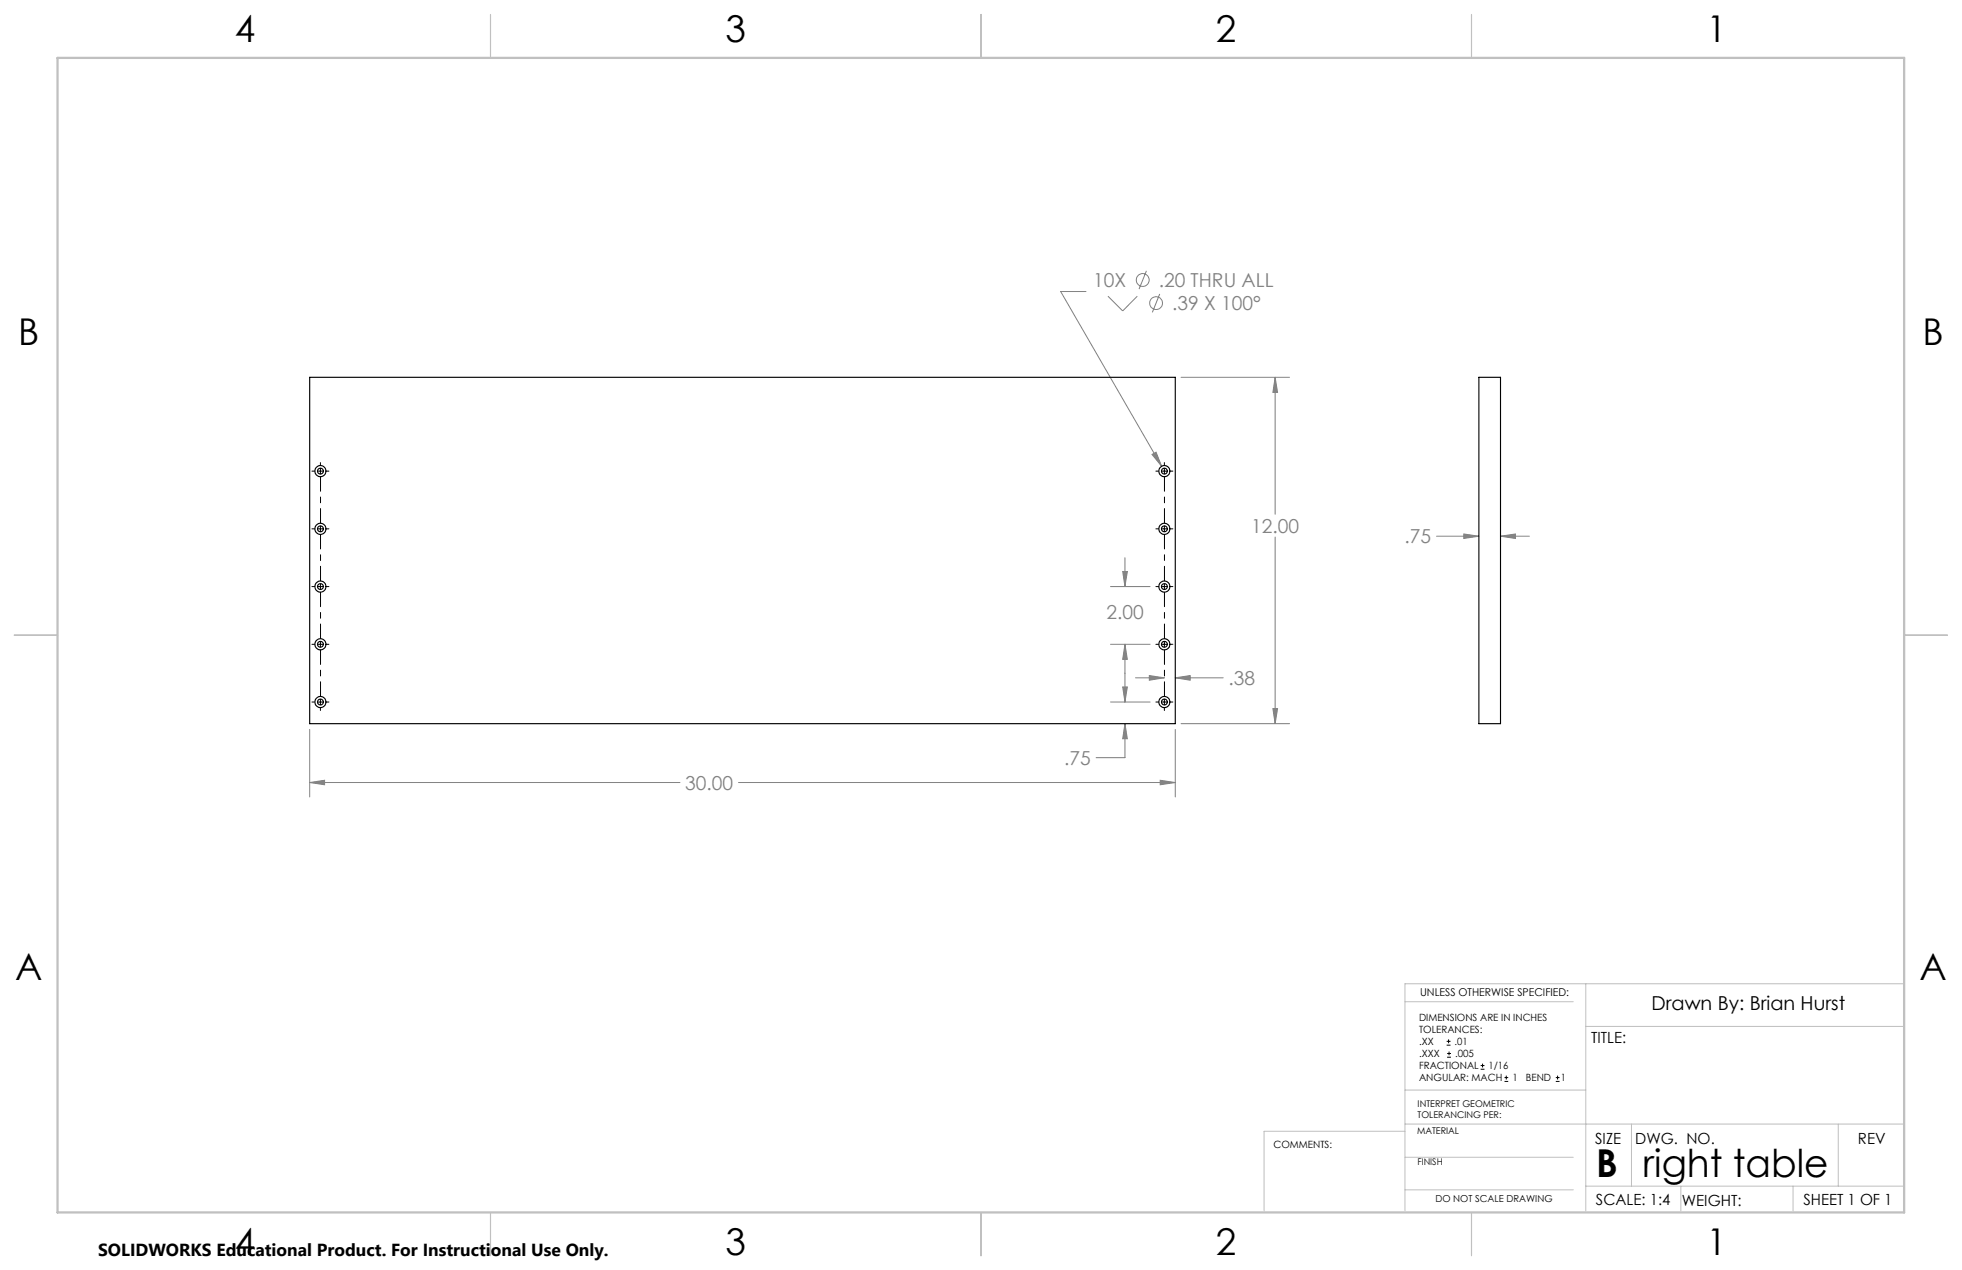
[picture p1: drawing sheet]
<svg xmlns="http://www.w3.org/2000/svg" width="432mm" height="279mm" viewBox="0 0 432 279" stroke-linecap="round" stroke-linejoin="round" font-family="sans-serif">
<g fill="none" stroke="#808080" stroke-width=".22">
<path d="M252.3 59.6l-1.6 4M239 64.1h-5.6l22.3 38.5M243.8 65.2l3.3 3.2 3.2-3.2M255.2 64.7l-1.6 4M253.5 100l.9-.5 1.3 3.1zM259.9 83h23.9M280.6 83l.6 3.3h-1.1zM280.6 83v30.1M280.6 118.1v41.1M316.2 118h9.3M322.2 117.5l3.3 .5-3.3 .5zM330.2 118l3.3-.5v1z"/>
<path d="M330.2 118h6.4M244.4 129h8.7M247.1 125.7h1l-.5 3.3zM247.6 122.7v6.3M244.4 141.7h8.7M244.4 154.4h8.7M247.1 151.1h1l-.5 3.3zM247.6 141.7l.5 3.4h-1zM247.6 159.2l.5 3.3h-1zM247.6 141.7v12.7M247.6 159.2v7.5h-6.4M249.9 149.1h6.4"/>
<path d="M252.9 148.6l3.4 .5-3.4 .5zM258.7 149.1l3.2-.5v1zM258.7 149.1h10.5M259.9 159.2h23.9M280.1 155.9h1.1l-.6 3.3zM68.2 172.2l3.2-.5v.9zM68.2 160.5v14.8M68.2 172.2h81.4M162.5 172.2h96.2M255.3 171.7l3.4 .5-3.4 .4zM258.7 160.5v14.8"/>
<circle cx="251.5" cy="61.6" r="1.41"/>
<circle cx="254.4" cy="66.7" r="1.4"/>
</g>
<g fill="none" stroke="#000" stroke-width=".22">
<path d="M68.7 103.6h.6M68.7 116.3h.6M69.9 103.6h1.3M69.9 116.3h1.3M70.5 101.8v.6M70.5 103v1.3M70.5 115.7v1.3M71.8 103.6h.6M71.8 116.3h.6M254.4 103.6h.6M254.4 116.3h.6M255.6 103.6h1.3"/>
<path d="M255.6 116.3h1.3M256.3 101.8v.6M256.3 103v1.3M256.3 115.7v1.3M257.5 103.6h.6M257.5 116.3h.6M68.7 129h.6M69.9 129h1.3M70.5 128.4v1.3M71.8 129h.6M254.4 129h.6M255.6 129h1.3"/>
<path d="M256.3 128.4v1.3M257.5 129h.6M68.7 141.7h.6M68.7 154.4h.6M69.9 141.7h1.3M69.9 154.4h1.3M70.5 141.1v1.3M70.5 153.8v1.3M70.5 155.7v.6M71.8 141.7h.6M71.8 154.4h.6M254.4 141.7h.6"/>
<path d="M254.4 154.4h.6M255.6 141.7h1.3M255.6 154.4h1.3M256.3 141.1v1.3M256.3 153.8v1.3M256.3 155.7v.6M257.5 141.7h.6M257.5 154.4h.6M318.4 229.9h.8M318.4 229.1h.8M318.5 232.6h.8M318.5 231.8h.8"/>
<path d="M318.8 228.7v.8M318.9 231.4v.8M325.9 235.2h.8M325.9 234.4h.8M326.3 234v.8M331.1 237.9h.8M331.1 237.1h.8M331.5 236.6v.9M342.4 237.9h.8M342.4 237.1h.8M342.8 236.6v.9"/>
</g>
<path d="M70.5 115.1v-10.2M256.3 115.1v-10.2M70.5 127.8v-10.2M256.3 127.8v-10.2M70.5 140.5v-10.2M70.5 153.2v-10.2M256.3 140.5v-10.2M256.3 153.2v-10.2" fill="none" stroke="#000" stroke-width=".22" stroke-dasharray="15.2 1.3 1.3 1.3" stroke-dashoffset="12.1"/>
<g fill="none" stroke="#c0c0c0" stroke-width=".22">
<path d="M349 216.4v50M419.1 216.4h-109.9v50M309.2 220.4h37.1M309.2 239.8h39.8M349 225.8h70.1M309.2 248.9h-31v17.5M309.2 247.3h109.9M309.2 254.6h37.1M359.1 247.3v13.6M404.6 247.3v13.6M309.2 261.8h37.1M349 260.9h70.1"/>
<path d="M369.9 260.9v5.5M394.6 260.9v5.5"/>
</g>
<path d="M108 3.2v9.5M215.9 3.2v9.5M323.8 3.2v9.5M3.1 139.7h9.6M419.1 139.7h9.5M108 266.7v9.6M215.9 266.7v9.6M323.8 266.7v9.6" fill="none" stroke="#c0c0c0" stroke-width=".25"/>
<path d="M12.7 12.7h406.4v254h-406.4z" fill="none" stroke="#c0c0c0" stroke-width=".5"/>
<path d="M68.2 172.2l3.2-.5v.9zM255.3 171.7l3.4 .5-3.4 .4zM247.6 141.7l.5 3.4h-1zM247.1 125.7h1l-.5 3.3zM247.1 151.1h1l-.5 3.3zM247.6 159.2l.5 3.3h-1zM252.9 148.6l3.4 .5-3.4 .5zM258.7 149.1l3.2-.5v1zM280.1 155.9h1.1l-.6 3.3zM280.6 83l.6 3.3h-1.1zM253.5 100l2.2 2.6-1.3-3.1zM322.2 117.5l3.3 .5-3.3 .5zM330.2 118l3.3-.5v1z" fill="#808080"/>
<g fill="none" stroke="#000" stroke-width=".25">
<path d="M68.2 83h190.5v76.2h-190.5zM325.5 83h4.7v76.2h-4.7z"/>
<circle cx="70.5" cy="116.3" r=".64"/>
<circle cx="70.5" cy="103.6" r=".64"/>
<circle cx="70.5" cy="103.6" r="1.23"/>
<circle cx="70.5" cy="116.3" r="1.23"/>
<circle cx="256.2" cy="103.6" r=".64"/>
<circle cx="256.2" cy="116.3" r=".64"/>
<circle cx="256.3" cy="103.6" r="1.23"/>
<circle cx="256.3" cy="116.3" r="1.23"/>
<circle cx="70.5" cy="129" r=".64"/>
<circle cx="70.5" cy="129" r="1.23"/>
<circle cx="256.2" cy="129" r=".64"/>
<circle cx="256.3" cy="129" r="1.23"/>
<circle cx="70.5" cy="141.7" r=".64"/>
<circle cx="70.5" cy="154.4" r=".64"/>
<circle cx="70.5" cy="141.7" r="1.23"/>
<circle cx="70.5" cy="154.4" r="1.23"/>
<circle cx="256.2" cy="141.7" r=".64"/>
<circle cx="256.2" cy="154.4" r=".64"/>
<circle cx="256.3" cy="141.7" r="1.23"/>
<circle cx="256.3" cy="154.4" r="1.23"/>
</g>
<g font-size="8.5">
<text x="351.3" y="259">B</text>
<text x="361.6" y="258.9">right table</text>
</g>
<g font-size="8.1">
<text x="51.7" y="9.3">4</text>
<text x="159.7" y="9.3">3</text>
<text x="267.6" y="9.3">2</text>
<text x="375.6" y="9.3">1</text>
<text x="4" y="76">B</text>
<text x="423.1" y="76">B</text>
<text x="3.3" y="215.7">A</text>
<text x="422.4" y="215.7">A</text>
<text x="51.7" y="276">4</text>
<text x="159.7" y="276">3</text>
<text x="267.6" y="276">2</text>
<text x="375.6" y="276">1</text>
</g>
<g font-size="4.2" fill="#808080">
<text x="240.6" y="63.1">10X</text>
<text x="255" y="63.1">.20 THRU ALL</text>
<text x="258" y="68.2">.39 X 100°</text>
<text x="275.4" y="117.2">12.00</text>
<text x="309.1" y="119.6">.75</text>
<text x="243.5" y="136.2">2.00</text>
<text x="270.4" y="150.7">.38</text>
<text x="150.8" y="173.7">30.00</text>
<text x="234.2" y="168.3">.75</text>
</g>
<text font-size="4.2" x="363.4" y="222.3">Drawn By: Brian Hurst</text>
<text font-size="3.8" x="21.6" y="276.3">SOLIDWORKS Educational Product. For Instructional Use Only.</text>
<g font-size="3.4">
<text x="350.2" y="229.5">TITLE:</text>
<text x="351.1" y="251.6">SIZE</text>
<text x="359.9" y="251.6">DWG. NO.</text>
<text x="408.9" y="251.7">REV</text>
<text x="351.2" y="265.2">SCALE: 1:4</text>
<text x="370.1" y="265.3">WEIGHT:</text>
<text x="396.9" y="265.2">SHEET 1 OF 1</text>
</g>
<text font-size="2.4" x="312.5" y="219">UNLESS OTHERWISE SPECIFIED:</text>
<g font-size="2.2">
<text x="312.3" y="224.6">DIMENSIONS ARE IN INCHES</text>
<text x="312.3" y="227.3">TOLERANCES:</text>
<text x="312.3" y="229.9">.XX</text>
<text x="312.3" y="232.6">.XXX</text>
<text x="320.1" y="229.9">.01</text>
<text x="320.2" y="232.6">.005</text>
<text x="312.3" y="235.2">FRACTIONAL</text>
<text x="312.3" y="237.9">ANGULAR: MACH</text>
<text x="327.6" y="235.2">1/16</text>
<text x="332.8" y="237.9">1</text>
<text x="335.8" y="237.9">BEND</text>
<text x="343.5" y="237.9">1</text>
<text x="280.3" y="252.6">COMMENTS:</text>
</g>
<text font-size="2.1" x="315.9" y="264.5">DO NOT SCALE DRAWING</text>
<g font-size="2">
<text x="312" y="243.5">INTERPRET GEOMETRIC</text>
<text x="312" y="246">TOLERANCING PER:</text>
<text x="311.9" y="249.5">MATERIAL</text>
<text x="311.9" y="256.3">FINISH</text>
</g>
</svg>
